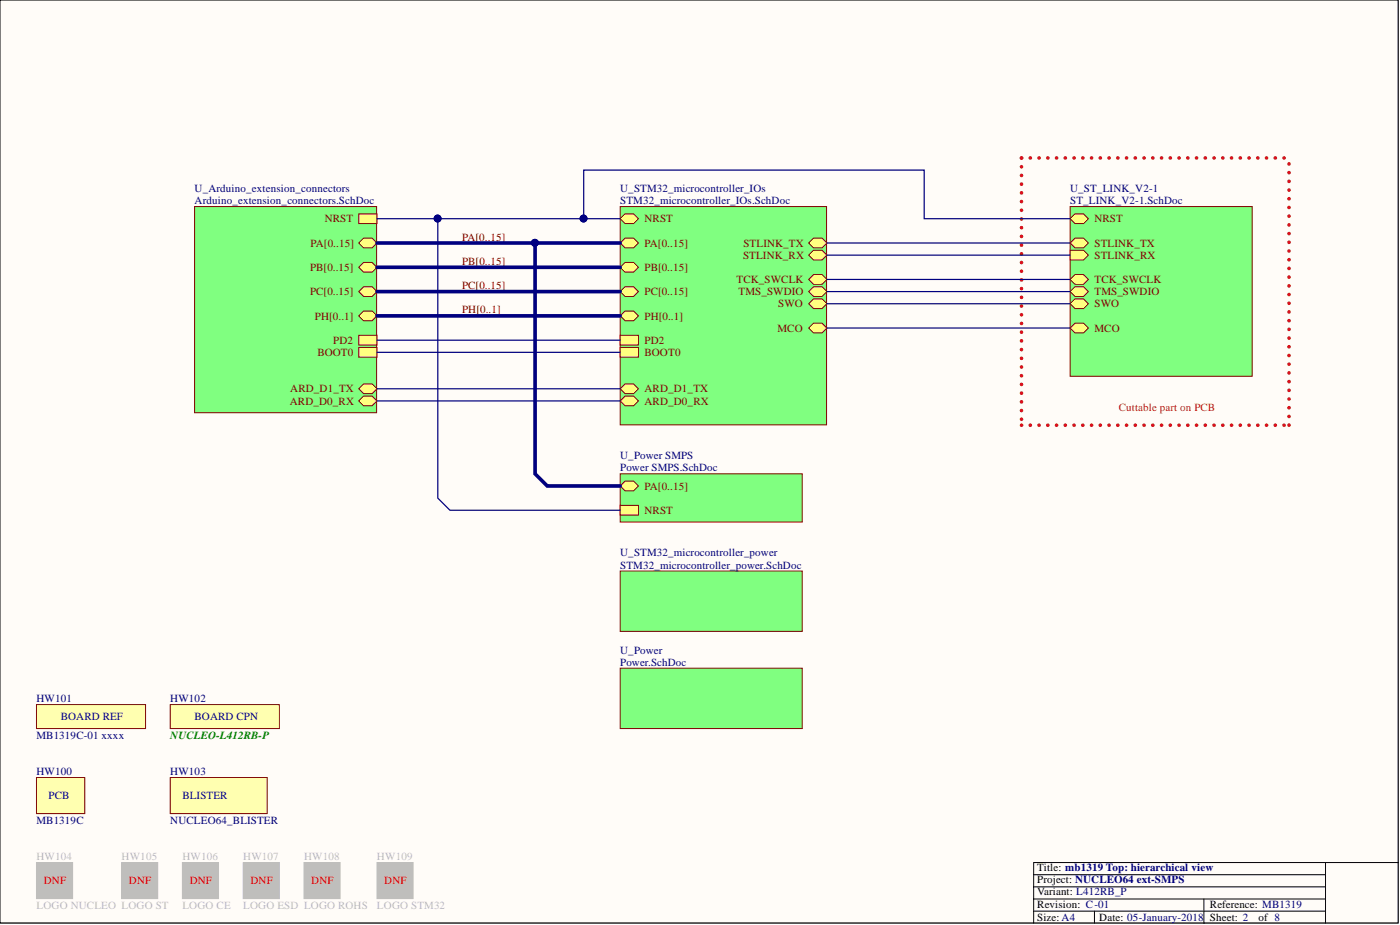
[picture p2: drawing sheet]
<svg xmlns="http://www.w3.org/2000/svg" width="292mm" height="193mm" viewBox="0 0 292 193" stroke-linecap="round" stroke-linejoin="round" font-family="sans-serif">
<path d="M0 0h291.7v192.5h-291.7z" fill="#fffcf8" stroke="#000" stroke-width=".21"/>
<path d="M276.6 179.9v12.7M291.8 179.9h-76.1v12.7M215.7 182.5h60.9M215.7 185h60.9M215.7 190.1h60.9M215.7 187.5h60.9M228.4 190.1v2.5M251.2 187.5v5.1" fill="none" stroke="#000" stroke-width=".21"/>
<path d="M7.6 147h22.8v5h-22.8z" fill="#ffffb0" stroke="#800000" stroke-width=".21"/>
<path d="M213.1 33h55.8M213.1 33v55.7M213.1 88.7h55.8M268.9 88.7v-55.7" fill="none" stroke="#ee0e22" stroke-width=".76" stroke-dasharray="0 1.8"/>
<path d="M129.4 43.1h43.1v45.5h-43.1z" fill="#80ff80" stroke="#800000" stroke-width=".21"/>
<path d="M129.4 50.7l1-1h1.8l1 1-1 1h-1.8z" fill-rule="evenodd" fill="#ffff80"/>
<path d="M129.4 50.7l1-1h1.8l1 1-1 1h-1.8z" fill="none" stroke="#800000" stroke-width=".21"/>
<path d="M129.4 55.8l1-1.1h1.8l1 1.1-1 1h-1.8z" fill-rule="evenodd" fill="#ffff80"/>
<path d="M129.4 55.8l1-1.1h1.8l1 1.1-1 1h-1.8z" fill="none" stroke="#800000" stroke-width=".21"/>
<path d="M129.4 60.8l1-1h1.8l1 1-1 1h-1.8z" fill-rule="evenodd" fill="#ffff80"/>
<path d="M129.4 60.8l1-1h1.8l1 1-1 1h-1.8z" fill="none" stroke="#800000" stroke-width=".21"/>
<path d="M129.4 70h3.8v2h-3.8z" fill-rule="evenodd" fill="#ffff80"/>
<path d="M129.4 70h3.8v2h-3.8z" fill="none" stroke="#800000" stroke-width=".21"/>
<path d="M129.4 72.5h3.8v2h-3.8z" fill-rule="evenodd" fill="#ffff80"/>
<path d="M129.4 72.5h3.8v2h-3.8z" fill="none" stroke="#800000" stroke-width=".21"/>
<path d="M129.4 65.9l1-1h1.8l1 1-1 1h-1.8z" fill-rule="evenodd" fill="#ffff80"/>
<path d="M129.4 65.9l1-1h1.8l1 1-1 1h-1.8z" fill="none" stroke="#800000" stroke-width=".21"/>
<path d="M129.4 83.6l1-1h1.8l1 1-1 1.1h-1.8z" fill-rule="evenodd" fill="#ffff80"/>
<path d="M129.4 83.6l1-1h1.8l1 1-1 1.1h-1.8z" fill="none" stroke="#800000" stroke-width=".21"/>
<path d="M129.4 81.1l1-1h1.8l1 1-1 1h-1.8z" fill-rule="evenodd" fill="#ffff80"/>
<path d="M129.4 81.1l1-1h1.8l1 1-1 1h-1.8z" fill="none" stroke="#800000" stroke-width=".21"/>
<path d="M129.4 45.6l1-1h1.8l1 1-1 1h-1.8z" fill-rule="evenodd" fill="#ffff80"/>
<path d="M129.4 45.6l1-1h1.8l1 1-1 1h-1.8z" fill="none" stroke="#800000" stroke-width=".21"/>
<path d="M168.7 68.4l1-1h1.8l1 1-1 1h-1.8z" fill-rule="evenodd" fill="#ffff80"/>
<path d="M168.7 68.4l1-1h1.8l1 1-1 1h-1.8z" fill="none" stroke="#800000" stroke-width=".21"/>
<path d="M168.7 50.7l1-1h1.8l1 1-1 1h-1.8z" fill-rule="evenodd" fill="#ffff80"/>
<path d="M168.7 50.7l1-1h1.8l1 1-1 1h-1.8z" fill="none" stroke="#800000" stroke-width=".21"/>
<path d="M168.7 60.8l1-1h1.8l1 1-1 1h-1.8z" fill-rule="evenodd" fill="#ffff80"/>
<path d="M168.7 60.8l1-1h1.8l1 1-1 1h-1.8z" fill="none" stroke="#800000" stroke-width=".21"/>
<path d="M168.7 53.2l1-1h1.8l1 1-1 1h-1.8z" fill-rule="evenodd" fill="#ffff80"/>
<path d="M168.7 53.2l1-1h1.8l1 1-1 1h-1.8z" fill="none" stroke="#800000" stroke-width=".21"/>
<path d="M168.7 63.4l1-1h1.8l1 1-1 1h-1.8z" fill-rule="evenodd" fill="#ffff80"/>
<path d="M168.7 63.4l1-1h1.8l1 1-1 1h-1.8z" fill="none" stroke="#800000" stroke-width=".21"/>
<path d="M168.7 58.3l1-1h1.8l1 1-1 1h-1.8z" fill-rule="evenodd" fill="#ffff80"/>
<path d="M168.7 58.3l1-1h1.8l1 1-1 1h-1.8z" fill="none" stroke="#800000" stroke-width=".21"/>
<g fill="#80ff80" stroke="#800000" stroke-width=".21">
<path d="M129.4 119.1h38v12.6h-38z"/>
<path d="M40.6 43.1h38v43h-38z"/>
</g>
<path d="M74.8 50.7l1.1-1h1.7l1.1 1-1.1 1h-1.7z" fill-rule="evenodd" fill="#ffff80"/>
<path d="M74.8 50.7l1.1-1h1.7l1.1 1-1.1 1h-1.7z" fill="none" stroke="#800000" stroke-width=".21"/>
<path d="M74.8 55.8l1.1-1.1h1.7l1.1 1.1-1.1 1h-1.7z" fill-rule="evenodd" fill="#ffff80"/>
<path d="M74.8 55.8l1.1-1.1h1.7l1.1 1.1-1.1 1h-1.7z" fill="none" stroke="#800000" stroke-width=".21"/>
<path d="M74.8 60.8l1.1-1h1.7l1.1 1-1.1 1h-1.7z" fill-rule="evenodd" fill="#ffff80"/>
<path d="M74.8 60.8l1.1-1h1.7l1.1 1-1.1 1h-1.7z" fill="none" stroke="#800000" stroke-width=".21"/>
<path d="M74.8 70h3.9v2h-3.9z" fill-rule="evenodd" fill="#ffff80"/>
<path d="M74.8 70h3.9v2h-3.9z" fill="none" stroke="#800000" stroke-width=".21"/>
<path d="M74.8 44.6h3.9v2h-3.9z" fill-rule="evenodd" fill="#ffff80"/>
<path d="M74.8 44.6h3.9v2h-3.9z" fill="none" stroke="#800000" stroke-width=".21"/>
<path d="M74.8 72.5h3.9v2h-3.9z" fill-rule="evenodd" fill="#ffff80"/>
<path d="M74.8 72.5h3.9v2h-3.9z" fill="none" stroke="#800000" stroke-width=".21"/>
<path d="M74.8 65.9l1.1-1h1.7l1.1 1-1.1 1h-1.7z" fill-rule="evenodd" fill="#ffff80"/>
<path d="M74.8 65.9l1.1-1h1.7l1.1 1-1.1 1h-1.7z" fill="none" stroke="#800000" stroke-width=".21"/>
<path d="M74.8 83.6l1.1-1h1.7l1.1 1-1.1 1.1h-1.7z" fill-rule="evenodd" fill="#ffff80"/>
<path d="M74.8 83.6l1.1-1h1.7l1.1 1-1.1 1.1h-1.7z" fill="none" stroke="#800000" stroke-width=".21"/>
<path d="M74.8 81.1l1.1-1h1.7l1.1 1-1.1 1h-1.7z" fill-rule="evenodd" fill="#ffff80"/>
<path d="M74.8 81.1l1.1-1h1.7l1.1 1-1.1 1h-1.7z" fill="none" stroke="#800000" stroke-width=".21"/>
<g fill="#80ff80" stroke="#800000" stroke-width=".21">
<path d="M129.4 139.4h38v12.6h-38z"/>
<path d="M129.4 98.8h38v10.1h-38z"/>
</g>
<path d="M129.4 101.4l1-1h1.8l1 1-1 1h-1.8z" fill-rule="evenodd" fill="#ffff80"/>
<path d="M129.4 101.4l1-1h1.8l1 1-1 1h-1.8z" fill="none" stroke="#800000" stroke-width=".21"/>
<path d="M129.4 105.4h3.8v2.1h-3.8z" fill-rule="evenodd" fill="#ffff80"/>
<path d="M129.4 105.4h3.8v2.1h-3.8z" fill="none" stroke="#800000" stroke-width=".21"/>
<path d="M223.3 43.1h38v35.4h-38z" fill="#80ff80" stroke="#800000" stroke-width=".21"/>
<path d="M223.3 50.7l1-1h1.8l1 1-1 1h-1.8z" fill-rule="evenodd" fill="#ffff80"/>
<path d="M223.3 50.7l1-1h1.8l1 1-1 1h-1.8z" fill="none" stroke="#800000" stroke-width=".21"/>
<path d="M223.3 60.8l1-1h1.8l1 1-1 1h-1.8z" fill-rule="evenodd" fill="#ffff80"/>
<path d="M223.3 60.8l1-1h1.8l1 1-1 1h-1.8z" fill="none" stroke="#800000" stroke-width=".21"/>
<path d="M223.3 63.4l1-1h1.8l1 1-1 1h-1.8z" fill-rule="evenodd" fill="#ffff80"/>
<path d="M223.3 63.4l1-1h1.8l1 1-1 1h-1.8z" fill="none" stroke="#800000" stroke-width=".21"/>
<path d="M223.3 52.2h2.8l1 1-1 1h-2.8z" fill-rule="evenodd" fill="#ffff80"/>
<path d="M223.3 52.2h2.8l1 1-1 1h-2.8z" fill="none" stroke="#800000" stroke-width=".21"/>
<path d="M223.3 68.4l1-1h1.8l1 1-1 1h-1.8z" fill-rule="evenodd" fill="#ffff80"/>
<path d="M223.3 68.4l1-1h1.8l1 1-1 1h-1.8z" fill="none" stroke="#800000" stroke-width=".21"/>
<path d="M223.3 45.6l1-1h1.8l1 1-1 1h-1.8z" fill-rule="evenodd" fill="#ffff80"/>
<path d="M223.3 45.6l1-1h1.8l1 1-1 1h-1.8z" fill="none" stroke="#800000" stroke-width=".21"/>
<path d="M223.3 58.3l1-1h1.8l1 1-1 1h-1.8z" fill-rule="evenodd" fill="#ffff80"/>
<path d="M223.3 58.3l1-1h1.8l1 1-1 1h-1.8z" fill="none" stroke="#800000" stroke-width=".21"/>
<path d="M91.3 45.6v58.3l2.6 2.5h35.5M172.5 50.7h50.8M172.5 53.2h50.8M172.5 58.3h50.8M78.7 73.5h50.7M78.7 71h50.7M172.5 60.8h50.8M172.5 63.4h50.8M172.5 68.4h50.8M78.7 81.1h50.7M78.7 83.6h50.7" fill="none" stroke="#000080" stroke-width=".25"/>
<path d="M78.7 50.7h50.7M111.6 50.7v48.1l2.6 2.6h15.2M78.7 65.9h50.7M78.7 60.8h50.7" fill="none" stroke="#000080" stroke-width=".76"/>
<g fill="#000080" stroke="#000080" stroke-width=".21">
<circle cx="111.6" cy="50.7" r=".72"/>
<circle cx="91.3" cy="45.6" r=".72"/>
</g>
<g fill="#ffffb0" stroke="#800000" stroke-width=".21">
<path d="M35.5 147h22.8v5h-22.8z"/>
<path d="M7.6 162.2h10.1v7.5h-10.1z"/>
</g>
<path d="M78.7 45.6h50.7M121.8 45.6v-10.1h71v10.1h30.5" fill="none" stroke="#000080" stroke-width=".25"/>
<g fill="#000080" stroke="#000080" stroke-width=".21">
<circle cx="91.3" cy="45.6" r=".72"/>
<circle cx="121.7" cy="45.6" r=".72"/>
</g>
<g fill="#bfbebc" stroke="#bfbebc" stroke-width=".21">
<path d="M25.4 179.9h7.5v7.6h-7.5z"/>
<path d="M38.1 179.9h7.5v7.6h-7.5z"/>
<path d="M50.7 179.9h7.6v7.6h-7.6z"/>
<path d="M63.4 179.9h7.6v7.6h-7.6z"/>
<path d="M78.7 179.9h7.5v7.6h-7.5z"/>
</g>
<path d="M35.5 162.2h20.2v7.5h-20.2z" fill="#ffffb0" stroke="#800000" stroke-width=".21"/>
<path d="M78.7 55.8h50.7" fill="none" stroke="#000080" stroke-width=".76"/>
<path d="M7.6 179.9h7.5v7.6h-7.5z" fill="#bfbebc" stroke="#bfbebc" stroke-width=".21"/>
<g font-size="2.3" fill="#000080">
<text x="40.6" y="40">U_Arduino_extension_connectors</text>
<text x="129.4" y="40">U_STM32_microcontroller_IOs</text>
<text x="223.3" y="40">U_ST_LINK_V2-1</text>
<text x="40.6" y="42.6">Arduino_extension_connectors.SchDoc</text>
<text x="129.4" y="42.6">STM32_microcontroller_IOs.SchDoc</text>
<text x="223.3" y="42.6">ST_LINK_V2-1.SchDoc</text>
<text x="129.4" y="95.8">U_Power SMPS</text>
<text x="129.4" y="98.3">Power SMPS.SchDoc</text>
<text x="129.4" y="116.1">U_STM32_microcontroller_power</text>
<text x="129.4" y="118.6">STM32_microcontroller_power.SchDoc</text>
<text x="129.4" y="136.4">U_Power</text>
<text x="129.4" y="138.9">Power.SchDoc</text>
<text x="7.6" y="146.5">HW101</text>
<text x="35.5" y="146.5">HW102</text>
<text x="7.6" y="154.1">MB1319C-01 xxxx</text>
<text x="12.7" y="150.3">BOARD REF</text>
<text x="40.6" y="150.3">BOARD CPN</text>
<text x="7.6" y="161.7">HW100</text>
<text x="35.5" y="161.7">HW103</text>
<text x="10.1" y="166.8">PCB</text>
<text x="38.1" y="166.8">BLISTER</text>
<text x="7.6" y="171.8">MB1319C</text>
<text x="35.5" y="171.8">NUCLEO64_BLISTER</text>
</g>
<g font-size="2.3" fill="#800000">
<text x="67.7" y="46.4">NRST</text>
<text x="134.5" y="46.4">NRST</text>
<text x="228.4" y="46.4">NRST</text>
<text x="64.8" y="51.5">PA[0..15]</text>
<text x="96.4" y="50.2">PA[0..15]</text>
<text x="134.5" y="51.5">PA[0..15]</text>
<text x="155" y="54">STLINK_RX</text>
<text x="155.1" y="51.5">STLINK_TX</text>
<text x="228.4" y="51.5">STLINK_TX</text>
<text x="228.4" y="54">STLINK_RX</text>
<text x="64.7" y="56.5">PB[0..15]</text>
<text x="96.4" y="55.3">PB[0..15]</text>
<text x="134.5" y="56.5">PB[0..15]</text>
<text x="153.7" y="59.1">TCK_SWCLK</text>
<text x="228.4" y="59.1">TCK_SWCLK</text>
<text x="64.7" y="61.6">PC[0..15]</text>
<text x="96.4" y="60.3">PC[0..15]</text>
<text x="96.4" y="65.4">PH[0..1]</text>
<text x="134.5" y="61.6">PC[0..15]</text>
<text x="154.1" y="61.6">TMS_SWDIO</text>
<text x="162.4" y="64.1">SWO</text>
<text x="228.4" y="61.6">TMS_SWDIO</text>
<text x="228.4" y="64.1">SWO</text>
<text x="65.7" y="66.7">PH[0..1]</text>
<text x="69.5" y="71.7">PD2</text>
<text x="134.5" y="71.7">PD2</text>
<text x="134.5" y="66.7">PH[0..1]</text>
<text x="162.2" y="69.2">MCO</text>
<text x="228.4" y="69.2">MCO</text>
<text x="66.2" y="74.3">BOOT0</text>
<text x="134.5" y="74.3">BOOT0</text>
<text x="60.6" y="81.9">ARD_D1_TX</text>
<text x="134.5" y="81.9">ARD_D1_TX</text>
<text x="60.5" y="84.4">ARD_D0_RX</text>
<text x="134.5" y="84.4">ARD_D0_RX</text>
<text x="134.5" y="102.1">PA[0..15]</text>
<text x="134.5" y="107.2">NRST</text>
</g>
<text font-size="2.3" fill="#ee0e22" x="233.4" y="85.7">Cuttable part on PCB</text>
<text font-size="2.3" fill="#008000" x="35.5" y="154.1">NUCLEO-L412RB-P</text>
<g font-size="2.3" fill="#bfbebc">
<text x="7.6" y="179.4">HW104</text>
<text x="25.4" y="179.4">HW105</text>
<text x="38.1" y="179.4">HW106</text>
<text x="50.7" y="179.4">HW107</text>
<text x="63.4" y="179.4">HW108</text>
<text x="78.7" y="179.4">HW109</text>
<text x="7.6" y="189.6">LOGO NUCLEO LOGO ST</text>
<text x="38.1" y="189.6">LOGO CE</text>
<text x="50.7" y="189.6">LOGO ESD LOGO ROHS</text>
<text x="78.7" y="189.6">LOGO STM32</text>
</g>
<g font-size="2.3" fill="#f00">
<text x="9.1" y="184.5">DNF</text>
<text x="26.9" y="184.5">DNF</text>
<text x="39.6" y="184.5">DNF</text>
<text x="52.3" y="184.5">DNF</text>
<text x="65" y="184.5">DNF</text>
<text x="80.2" y="184.5">DNF</text>
</g>
<g font-size="2.3">
<text x="216.4" y="181.7">Title: mb1319 Top: hierarchical view</text>
<text x="216.4" y="184.3">Project: NUCLEO64 ext-SMPS</text>
<text x="216.4" y="189.3">Revision: C-01</text>
<text x="216.4" y="186.8">Variant: L412RB_P</text>
<text x="252.5" y="189.3">Reference: MB1319</text>
<text x="216.4" y="192.1">Size: A4</text>
<text x="229.4" y="192.1">Date: 05-January-2018</text>
<text x="252.5" y="192.1">Sheet: 2</text>
<text x="262.6" y="192.1">of 8</text>
</g>
</svg>
